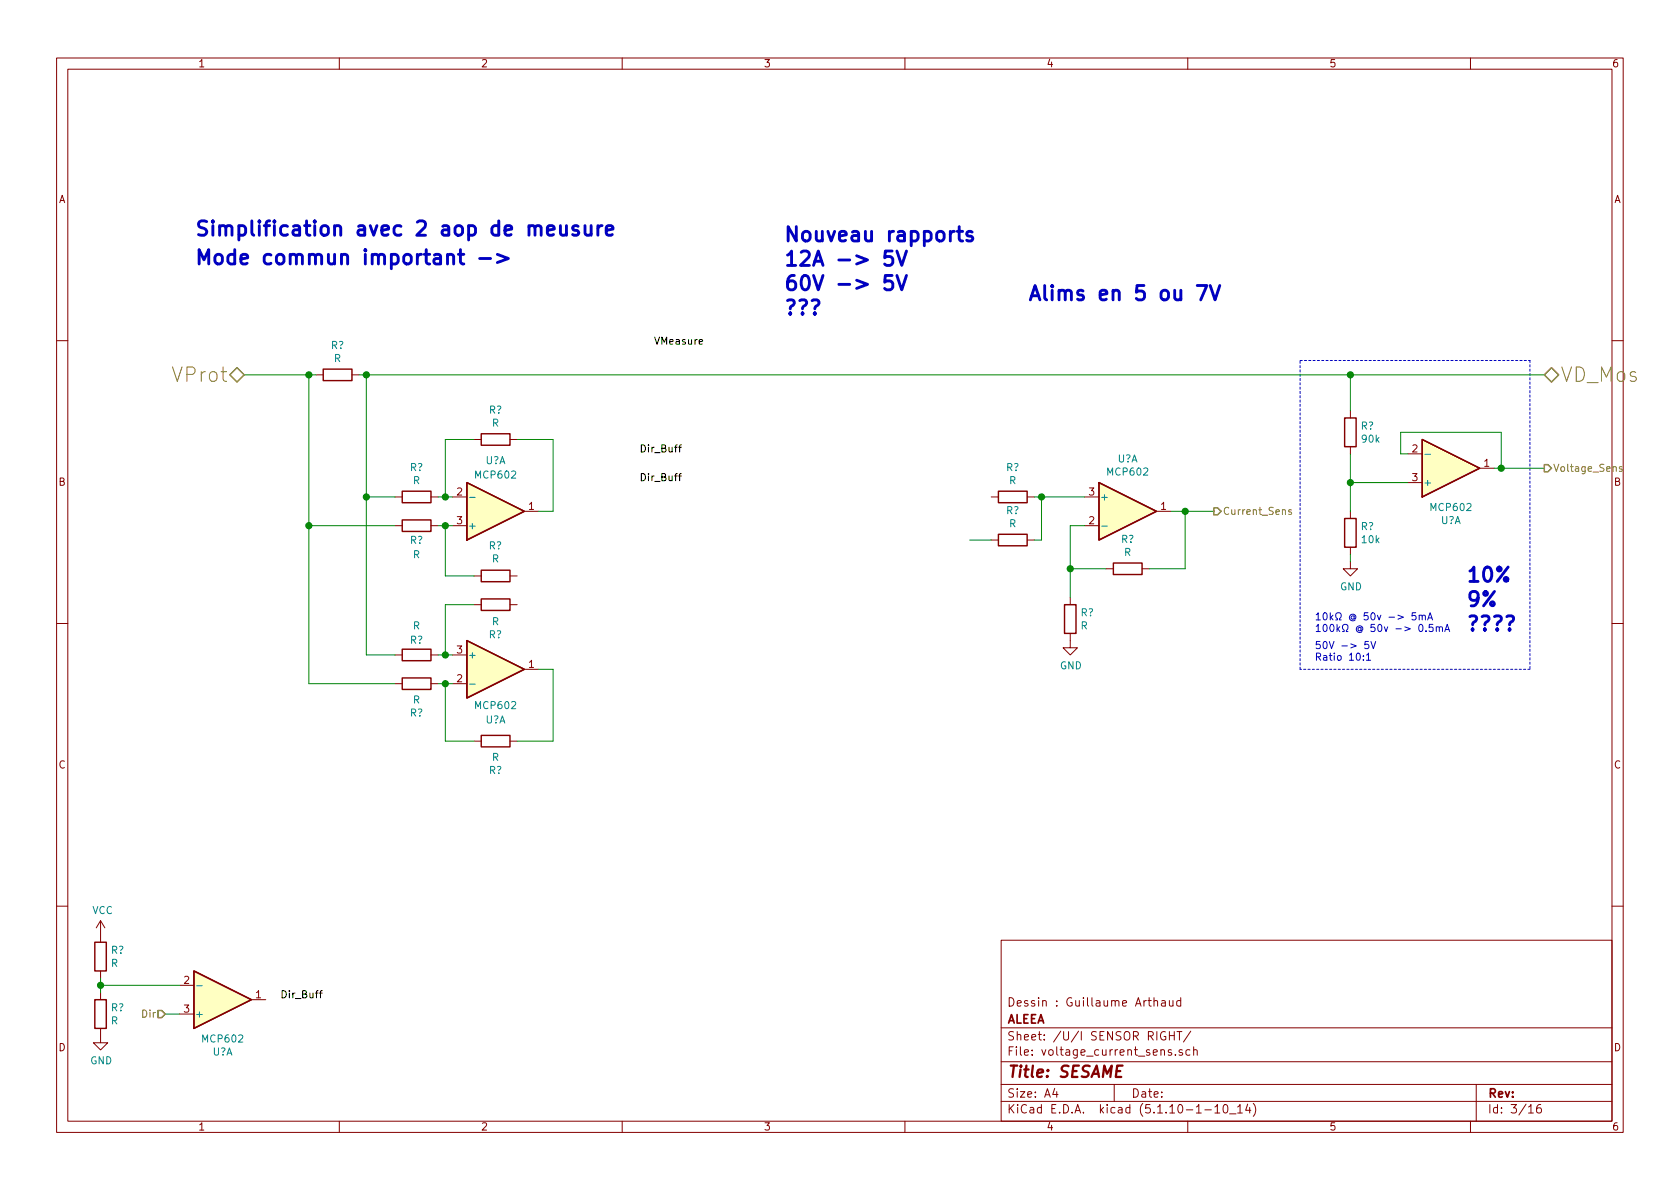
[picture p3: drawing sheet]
<svg xmlns="http://www.w3.org/2000/svg" width="297mm" height="210mm" viewBox="0 0 297 210" stroke-linecap="round" stroke-linejoin="round" font-family="sans-serif">
<g fill="none" stroke="#840000" stroke-width=".18">
<path d="M10 10.3h277v189.9h-277zM12 12.2h273v186.1h-273zM60 10.3v1.9M110 10.3v1.9M160 10.3v1.9M210 10.3v1.9M260 10.3v1.9M10 60.2h2M55.9 66.3h1.2M62.2 66.3h1.3M83.8 77.7h1.3M90.2 77.7h1.2"/>
<path d="M238.8 72.6v1.3M238.8 79v1.3M285 60.2h2M69.8 87.9h1.3M69.8 93h1.3M76.2 87.9h1.3M76.2 93h1.3M80 87.9h2.5M80 93h2.5M92.7 90.4h2.5M175.3 95.5h1.2M175.3 87.9h1.2"/>
<path d="M181.6 95.5h1.3M181.6 87.9h1.3M191.8 87.9h2.5M191.8 93h2.5M204.5 90.4h2.5M238.8 99.3v1.3h1.2l-1.2 1.2-1.3-1.2h1.3M238.8 90.4v1.3M238.8 96.8v1.2M248.9 80.3h2.6M248.9 85.3h2.6M261.6 82.8h2.6M10 110.3h2"/>
<path d="M69.8 115.8h1.3M76.2 115.8h1.3M80 115.8h2.5M83.8 106.9h1.3M83.8 101.8h1.3M90.2 106.9h1.2M90.2 101.8h1.2M92.7 118.4h2.5M189.2 112v2.5h1.3l-1.3 1.3-1.2-1.3h1.2M189.2 105.7v1.2M195.6 100.6h1.2M201.9 100.6h1.3"/>
<path d="M285 110.3h2M69.8 120.9h1.3M76.2 120.9h1.3M80 120.9h2.5M83.8 131.1h1.3M90.2 131.1h1.2M10 160.2h2M17.8 162.8v3.8M17.8 171.7v1.3M17.8 175.5v1.3M17.8 162.8l-.8 1.3M17.8 162.8l.7 1.3"/>
<path d="M31.7 174.2h2.6M31.7 179.3h2.6M44.4 176.8h2.6M177 166.3h108v32h-108zM204 177.1l.3-.2 .3 .1 .1 .9M204 176.4v1.5M205.4 177h.6v.9M206 177.3l-.5 .1a.29 .29 0 0 0-.2 .2 .29 .29 0 0 0 .2 .3l.5-.1M206.8 176.9v.9l.4 .1 .2-.1M207.4 176.9v1M208.8 177l-.5-.1-.2 .3v.6l.2 .1 .5-.1M208.8 176.4v1.5"/>
<path d="M285 160.2h2M17.8 181.9v2.5h1.2l-1.2 1.3-1.3-1.3h1.3M60 198.3v1.9M110 198.3v1.9M160 198.3v1.9M177 194.8h108M177 191.8h108M177 187.8h108M177 181.8h108M186.5 192.5l-.4 1h1M186.8 193v1M197 191.8v3"/>
<path d="M206 182.5a.73 .73 0 0 0-.9 .5 .73 .73 0 0 0 .6 .9l.4-.1v-.5h-.3M206.8 182.4v1.5M206.8 183.1h.8M207.1 185.7l-.3-.1-.2 .2v.2l.5 .2v.3h-.5M207.6 182.4v1.5M207.8 186.5v.1M208.1 182.4h.9M208.5 182.4v1.5M209 185.7a.37 .37 0 0 0-.5 .1v.2l.5 .2 .1 .1-.2 .3-.4-.1M210 198.3v1.9M210.4 185.7l-.4-.1-.3 .3 .1 .6 .2 .1 .4-.1M210.5 182.3l-1.3 2"/>
<path d="M211 185.7h.1a.37 .37 0 0 1 .6 .1v.8M211 185.1v1.5M213 196.3h1.2M214.8 195.8l.4-.5v1.5M214.8 196.8h.9M216.4 195.5l.3-.2a.94 .94 0 0 1 0 1.5l-.4-.3v-.6zM217.4 197h1.1M218.8 195.8l.5-.5v1.5M218.8 196.8h.9M220.6 195.2l-.4 1.1h1M221 195.8v1M221.6 195.1a1.71 1.71 0 0 1 0 2.3"/>
<path d="M260 198.3v1.9M261 191.8v6.5M270.3 195.8l.4-.5v1.5M270.3 196.8h.8M272.4 195.3a.62 .62 0 0 0-.7 .7l.1 .7 .2 .1 .5-.1v-.5l-.1-.2-.4-.1-.3 .3"/>
</g>
<g fill="none" stroke="#840000" stroke-width=".25">
<path d="M57.1 65.3h5.1v2h-5.1zM85.1 76.7h5.1v2h-5.1zM237.7 73.9h2.1v5.1h-2.1zM251.5 77.7l10.1 5.1-10.1 5.1zM71.1 91.9h5.1v2.1h-5.1zM71.1 86.9h5.1v2h-5.1zM82.5 85.3l10.2 5.1-10.2 5.1zM176.5 94.5h5.1v2h-5.1zM176.5 86.9h5.1v2h-5.1zM194.3 85.3l10.2 5.1-10.2 5.1zM196.8 99.6h5.1v2h-5.1zM237.7 91.7h2.1v5.1h-2.1z"/>
<path d="M71.1 114.8h5.1v2h-5.1zM71.1 119.9h5.1v2h-5.1zM82.5 113.3l10.2 5.1-10.2 5zM85.1 105.9h5.1v2h-5.1zM85.1 100.8h5.1v2.1h-5.1zM188.2 106.9h2v5.1h-2zM85.1 130h5.1v2.1h-5.1zM16.8 166.6h2v5.1h-2zM16.8 176.8h2v5.1h-2zM34.3 171.7l10.1 5.1-10.1 5.1z"/>
</g>
<g fill="#ffffc2" stroke="#ffffc2" stroke-width=".18">
<path d="M251.5 77.7l10.1 5.1-10.1 5.1z"/>
<path d="M82.5 85.3l10.2 5.1-10.2 5.1z"/>
<path d="M34.3 171.7l10.1 5.1-10.1 5.1z"/>
<path d="M194.3 85.3l10.2 5.1-10.2 5.1z"/>
<path d="M82.5 113.3l10.2 5.1-10.2 5z"/>
</g>
<path d="M83 88h1M194.8 93h1M251.9 80.3h1M83 121h1M34.8 174.3h1" fill="none" stroke="#008484" stroke-width=".18"/>
<path d="M229.9 63.7h40.6M270.5 63.7v54.7M229.9 118.4v-54.7M270.5 118.4h-40.6" fill="none" stroke="#0000c2" stroke-width=".18" stroke-dasharray=".4 .4"/>
<g fill="none" stroke="#008400" stroke-width=".18">
<path d="M43.2 66.3h12.7M54.6 66.3v54.6h15.2M63.5 66.3h209.5M64.8 66.3v49.5h5M83.8 77.7h-5.1v10.2M91.4 77.7h6.4v12.7h-2.6M238.8 66.3v6.3M54.6 93h15.2M64.8 87.9h5M77.5 93h2.5M77.5 87.9h2.5M78.7 93v8.8h5.1"/>
<path d="M171.4 95.5h3.9M182.9 87.9h8.9M184.1 87.9v7.6h-1.2M191.8 93h-2.6v12.7M207 90.4h7.6M209.5 90.4v10.2h-6.3M238.8 80.3v10.1M238.8 98v1.3M238.8 85.3h10.1M248.9 80.3h-1.3v-3.9h17.8v6.4M264.2 82.8h8.8M77.5 115.8h2.5"/>
<path d="M83.8 106.9h-5.1v8.9M95.2 118.4h2.6v12.7h-6.4M189.2 100.6h6.4M77.5 120.9h2.5M78.7 120.9v10.2h5.1M17.8 173v2.5M17.8 174.2h13.9M29.2 179.3h2.5"/>
</g>
<path d="M40.6 66.3l1.3-1.3 1.3 1.3-1.3 1.3zM273 66.3l1.3-1.3 1.3 1.3-1.3 1.3zM214.6 89.8h.7l.6 .6-.6 .7h-.7zM273 82.2h.7l.6 .6-.6 .6h-.7zM27.9 178.7h.7l.6 .6-.6 .7h-.7z" fill="none" stroke="#848400" stroke-width=".25"/>
<path d="M228.3 90.2l-.3-.1-.2 .2 .1 .2 .4 .1v.3h-.5M286.8 82.6l-.3-.1-.2 .2 .1 .2 .4 .1v.3h-.5" fill="none" stroke="#848400" stroke-width=".18"/>
<path d="M120 79.1h.5M120.5 78.7l-.3 .1v1.1M123.6 60.4l.6-.1v-.2l-.4-.1-.2 .2 .1 .6h.5M120 84.2h.5M120.5 83.7l-.3 .2v1.1M56.5 175.6h.5M57 175.2l-.3 .2v1" fill="none" stroke="#000" stroke-width=".18"/>
<g fill="none" stroke="#0000c2" stroke-width=".51">
<path d="M99.1 39.9l.1 1.6a.66 .66 0 0 0 1-.2M100.2 39.9v1.7M103.4 39.9v1.3l.2 .3a.66 .66 0 0 0 .9-.2M104.5 39.9v1.7M105.7 39.9v1.7M106.5 39.9a.69 .69 0 0 0-.8 .5M81.1 45h.9M81.4 44.1v2.2l.1 .3 .5 .1M84.8 45.7h1.9M87.9 45l2 .7-2 .7M102.2 40a.6 .6 0 0 0-1 .3l.2 .3 .6 .1 .3 .4-.1 .4-.2 .1-.8-.1M107.2 40.7l1.2-.2-.1-.5-.8-.1-.2 .1-.1 .3 .1 1.2 .2 .1 .8-.1"/>
<path d="M157.7 44.4h-1.2l-.1 1.2 .4-.2h.6l.3 .2 .2 .2v.7l-.2 .2-.3 .2h-.6l-.4-.2M157.7 48.7h-1.2l-.1 1.2 .4-.2h.6l.3 .2 .2 .3v.6l-.2 .2-.3 .3h-.6l-.4-.3M158.6 44.4l.8 2.5 .9-2.5M158.6 48.7l.8 2.6 .9-2.6M169.2 40.9h1M169.6 40.1v2.1l.1 .3 .5 .1M171.9 41l-.6-.1-.4 .4 .1 .4 .9 .2 .1 .2-.1 .4-.2 .1-.8-.1M211.7 50.5h1.7l-1.1 2.5M214 50.5l.8 2.5 .9-2.5"/>
</g>
<g fill="none" stroke="#0000c2" stroke-width=".18">
<path d="M241.1 116.6v.2M241.1 116v.1M241.6 115.8l.4-.3v1.3M241.6 116.8h.7M242 113.4h-.6l-.1 .6 .5-.1 .2 .3v.3l-.2 .2-.5-.1M242.4 113.4l.4 1.3 .4-1.3M247.2 108.8l.9 .3-.9 .4M250.3 108.4h-.6v.6l.1-.2 .5 .1v.6l-.2 .1-.4-.1M250.9 108.9l.2-.1h.3l.1 .8M250.9 108.8v.8M251 110.5l.2-.1a.67 .67 0 0 1 .4 .6 .67 .67 0 0 1-.4 .7l-.3-.5zM251.5 109l.1-.2h.3l.1 .8"/>
<path d="M252.1 111.6v.1M252.4 109.6l.5-1.2 .4 1.2M252.6 109.3h.6M253.3 110.4h-.6v.6l.2-.1 .4 .1v.6l-.1 .1-.5-.1M253.9 111l.2-.2 .3 .1 .1 .8M253.9 110.8v.9M254.5 111l.2-.2 .3 .1v.8M255.4 111.7l.5-1.3 .4 1.3M255.6 111.3h.6"/>
</g>
<g fill="#008400" stroke="#008400" stroke-width=".25">
<circle cx="238.8" cy="85.3" r=".51"/>
<circle cx="265.4" cy="82.8" r=".51"/>
<circle cx="184.2" cy="87.9" r=".51"/>
<circle cx="17.8" cy="174.2" r=".51"/>
<circle cx="78.7" cy="120.9" r=".51"/>
<circle cx="64.8" cy="66.3" r=".51"/>
<circle cx="238.8" cy="66.3" r=".51"/>
<circle cx="209.6" cy="90.4" r=".51"/>
<circle cx="189.2" cy="100.6" r=".51"/>
<circle cx="78.7" cy="115.8" r=".51"/>
<circle cx="78.7" cy="93" r=".51"/>
<circle cx="64.8" cy="87.9" r=".51"/>
<circle cx="78.7" cy="87.9" r=".51"/>
<circle cx="54.6" cy="66.3" r=".51"/>
<circle cx="54.6" cy="93" r=".51"/>
</g>
<g font-size="3.5" fill="#0000c2">
<text x="34.3" y="41.7">Simplification avec 2 aop de meusure</text>
<text x="34.3" y="46.8">Mode commun important -&gt;</text>
<text x="138.4" y="42.7">Nouveau rapports</text>
<text x="138.4" y="47.1">12A -&gt; 5V</text>
<text x="138.4" y="51.4">60V -&gt; 5V</text>
<text x="181.6" y="53.2">Alims en 5 ou 7V</text>
<text x="138.4" y="55.7">???</text>
<text x="259.1" y="102.9">10%</text>
<text x="259.1" y="107.3">9%</text>
<text x="259.1" y="111.6">????</text>
</g>
<g font-size="3.5" fill="#848400">
<text x="31" y="67.6">VProt</text>
<text x="275.8" y="67.6">VD_Mos</text>
</g>
<text font-size="2.8" fill="#840000" x="178" y="190.5">Title: SESAME</text>
<g font-size="2.1" fill="#840000">
<text x="178" y="178">Dessin : Guillaume Arthaud</text>
<text x="178" y="184">Sheet: /U/I SENSOR RIGHT/</text>
<text x="178" y="181">ALEEA</text>
<text x="178" y="186.7">File: voltage_current_sens.sch</text>
<text x="178" y="196.9">KiCad E.D.A. kicad (5.1.10-1-10_14)</text>
<text x="178" y="194.1">Size: A4</text>
<text x="200" y="194.1">Date:</text>
<text x="263" y="194.1">Rev:</text>
<text x="263" y="196.9">Id: 3/16</text>
</g>
<g font-size="1.8" fill="#840000">
<text x="35" y="11.9">1</text>
<text x="85" y="11.9">2</text>
<text x="135" y="11.9">3</text>
<text x="185" y="11.9">4</text>
<text x="235" y="11.9">5</text>
<text x="285" y="11.9">6</text>
<text x="10.4" y="35.9">A</text>
<text x="285.4" y="35.9">A</text>
<text x="249.7" y="80">2</text>
<text x="262.4" y="82.5">1</text>
<text x="10.4" y="85.9">B</text>
<text x="80.8" y="87.6">2</text>
<text x="192.6" y="87.6">3</text>
<text x="249.7" y="85.1">3</text>
<text x="285.4" y="85.9">B</text>
<text x="80.8" y="92.7">3</text>
<text x="93.5" y="90.2">1</text>
<text x="192.6" y="92.7">2</text>
<text x="205.3" y="90.2">1</text>
<text x="80.8" y="115.6">3</text>
<text x="93.5" y="118.1">1</text>
<text x="80.8" y="120.6">2</text>
<text x="10.4" y="135.9">C</text>
<text x="285.4" y="135.9">C</text>
<text x="32.5" y="174">2</text>
<text x="32.5" y="179.1">3</text>
<text x="45.2" y="176.5">1</text>
<text x="10.4" y="185.9">D</text>
<text x="285.4" y="185.9">D</text>
<text x="35" y="199.9">1</text>
<text x="85" y="199.9">2</text>
<text x="135" y="199.9">3</text>
<text x="185" y="199.9">4</text>
<text x="235" y="199.9">5</text>
<text x="285" y="199.9">6</text>
</g>
<g font-size="1.8" fill="#008484">
<text x="58.5" y="61.7">R?</text>
<text x="59.1" y="64">R</text>
<text x="86.5" y="73.1">R?</text>
<text x="87" y="75.5">R</text>
<text x="240.6" y="76">R?</text>
<text x="72.5" y="83.3">R?</text>
<text x="85.8" y="82.1">U?A</text>
<text x="177.9" y="83.3">R?</text>
<text x="197.6" y="81.8">U?A</text>
<text x="240.9" y="78.3">90k</text>
<text x="73" y="85.6">R</text>
<text x="84.2" y="84.6">MCP602</text>
<text x="178.4" y="85.6">R</text>
<text x="194.4" y="88.5">+</text>
<text x="196" y="84.1">MCP602</text>
<text x="251.6" y="86">+</text>
<text x="82.7" y="93.6">+</text>
<text x="177.9" y="90.9">R?</text>
<text x="178.4" y="93.2">R</text>
<text x="240.6" y="93.7">R?</text>
<text x="253.1" y="90.4">MCP602</text>
<text x="254.7" y="92.7">U?A</text>
<text x="72.5" y="96.2">R?</text>
<text x="73" y="98.7">R</text>
<text x="86.4" y="97.1">R?</text>
<text x="87" y="99.5">R</text>
<text x="198.2" y="96">R?</text>
<text x="198.8" y="98.3">R</text>
<text x="240.9" y="96.1">10k</text>
<text x="236.9" y="104.4">GND</text>
<text x="72.5" y="113.8">R?</text>
<text x="73" y="111.3">R</text>
<text x="86.4" y="112.9">R?</text>
<text x="87" y="110.6">R</text>
<text x="191.1" y="109">R?</text>
<text x="191.1" y="111.3">R</text>
<text x="82.7" y="116.5">+</text>
<text x="187.4" y="118.4">GND</text>
<text x="73" y="124.4">R</text>
<text x="84.2" y="125.4">MCP602</text>
<text x="72.5" y="126.7">R?</text>
<text x="85.8" y="127.9">U?A</text>
<text x="86.5" y="136.9">R?</text>
<text x="87" y="134.6">R</text>
<text x="16.3" y="161.6">VCC</text>
<text x="19.6" y="168.7">R?</text>
<text x="19.6" y="171">R</text>
<text x="19.6" y="178.8">R?</text>
<text x="34.4" y="180">+</text>
<text x="19.6" y="181.1">R</text>
<text x="35.9" y="184.3">MCP602</text>
<text x="16" y="188.2">GND</text>
<text x="37.6" y="186.7">U?A</text>
</g>
<g font-size="1.8">
<text x="115.6" y="61">VMeasure</text>
<text x="113" y="80">Dir_Buff</text>
<text x="113" y="85.1">Dir_Buff</text>
<text x="49.5" y="176.5">Dir_Buff</text>
</g>
<g font-size="1.8" fill="#848400">
<text x="274.6" y="83.4">Voltage_Sens</text>
<text x="216.2" y="91.1">Current_Sens</text>
<text x="25.2" y="180">Dir</text>
</g>
<g font-size="1.8" fill="#0000c2">
<text x="232.4" y="109.7">10k @ 50v -&gt; 5mA</text>
<text x="232.4" y="111.8">100k @ 50v -&gt; 0.5mA</text>
<text x="232.4" y="114.8">50V -&gt; 5V</text>
<text x="232.4" y="116.8">Ratio 10:1</text>
</g>
</svg>
